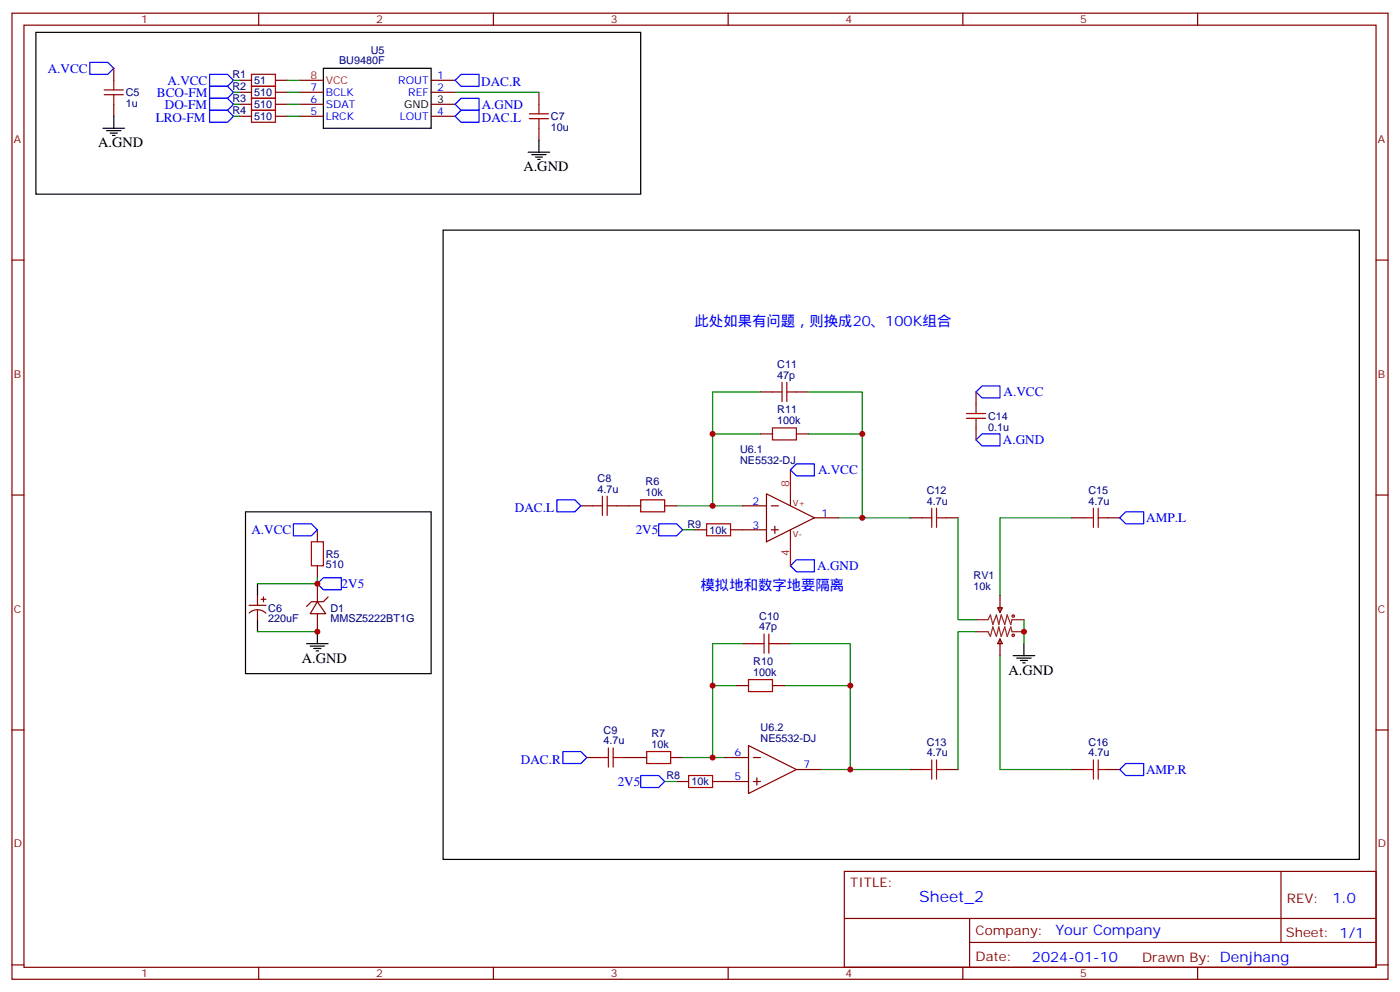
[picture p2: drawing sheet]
<svg xmlns="http://www.w3.org/2000/svg" width="412mm" height="292mm" viewBox="0 0 412 292" stroke-linecap="round" stroke-linejoin="round" font-family="sans-serif">
<g fill="none" stroke="#870000" stroke-width=".35">
<path d="M3.5 3.9h405.4v284.3h-405.4zM7.1 7.4h398.2v277.3h-398.2zM76.2 3.9v3.5M145.3 3.9v3.5M214.5 3.9v3.5M283.6 3.9v3.5M352.8 3.9v3.5M33.5 20.1v3.5M33.5 30.7v3.5M70.6 23.6h3.5M70.6 27.2h3.5M70.6 30.7h3.5"/>
<path d="M70.6 34.2h3.5M81.1 23.6h3.6M81.1 27.2h3.6M81.1 30.7h3.6M81.1 34.2h3.6M88.2 23.6h7M88.2 27.2h7M88.2 30.7h7M88.2 34.2h7M127 23.6h7.1M127 27.2h7.1M127 30.7h7.1"/>
<path d="M127 34.2h7.1M158.7 27.2v3.5M158.7 37.7v3.6M3.5 76.6h3.6M405.3 76.6h3.6M224 115.4h3.5M234.6 115.4h3.5M287.5 115.4v3.5M224 127.7h3.5M234.6 127.7h3.5M287.5 125.9v3.6M3.5 145.7h3.6"/>
<path d="M93.5 155.9v3.6M171.1 148.9h3.5M181.7 148.9h7M195.8 148.9h3.5M204.6 155.9h3.5M215.2 155.9h10.6M218.7 148.9h7.1M225.8 145.3l14.1 7.1-14.1 7.1zM227.2 148.9h2.1M227.2 155.9h2.1M228.2 154.9v2.1M232.8 145.3v3.6"/>
<path d="M232.8 155.9v3.6M239.9 152.4h7M268.1 152.4h3.5M278.7 152.4h3.5M315.7 152.4h3.6M326.3 152.4h3.5M405.3 145.7h3.6M73.4 178.2h4.9M75.8 175.3v2.9M75.8 179.6v2.8M76.9 176.4h1.4M77.6 175.7v1.4"/>
<path d="M93.5 177.1l2.5 3.5h-4.6zM93.5 166.5v3.5M93.5 171.8v5.3M96.7 175.7l-1.5 1.4h-3.5l-1.4 1.4M293.9 178.9h1.4l-.7 1.4zM294.6 175.3v5M73.4 180.4a3.5 3.5 0 0 1 4.9 .1M93.5 180.6v5.3M218.7 189.4h3.5M229.3 189.4h3.5M294.6 188l.7 1.4h-1.4zM294.6 188v5"/>
<path d="M3.5 214.8h3.6M217 201.8h3.5M220.5 219.4l14.1 7.1-14.1 7zM227.5 201.8h3.6M405.3 214.8h3.6M172.9 223h3.5M183.4 223h7.1M197.6 223h3.5M199.3 230h3.5M209.9 230h10.6M213.4 223h7.1M221.9 223h2.1"/>
<path d="M221.9 230h2.1M223 229v2.1M234.6 226.5h7.1M268.1 226.5h3.5M278.7 226.5h3.5M315.7 226.5h3.6M326.3 226.5h3.5M248.7 256.5h156.6v28.2h-156.6zM377.3 256.5v20.9M248.7 270.3h156.5M285.6 277.4h119.6M285.6 270.3v14.1"/>
<path d="M3.5 284h3.6M76.2 284.7v3.5M145.3 284.7v3.5M214.5 284.7v3.5M283.6 284.7v3.5M352.8 284.7v3.5M405.3 284h3.6"/>
</g>
<g fill="none" stroke="#000" stroke-width=".35">
<path d="M10.6 9.5h178.1v47.6h-178.1zM30.3 37.7h6.4M31.4 38.5h4.2M32.5 39.2h2.1M33.2 39.9h.7M33.5 34.2v3.5M95.2 20.1h31.8v17.6h-31.8zM155.6 44.8h6.3M156.6 45.5h4.3M157.7 46.2h2.1M158.4 46.9h.7M158.7 41.3v3.5"/>
<path d="M130.5 67.7h269.9v185.2h-269.9zM72.3 150.6h54.7v47.7h-54.7zM75.8 171.8v3.5M75.8 182.4v3.5M90.3 189.4h6.4M91.4 190.1h4.2M92.4 190.9h2.1M93.1 191.6h.7M93.5 185.9v3.5M298.4 193h6.4M299.5 193.7h4.2M300.6 194.4h2.1"/>
<path d="M301.3 195.1h.7M301.6 189.4v3.6"/>
</g>
<g fill="none" stroke="#00f" stroke-width=".35">
<path d="M26.5 18.3h5.2l1.8 1.8-1.8 1.8h-5.2zM61.7 21.9h5.3l1.8 1.7-1.8 1.8h-5.3zM61.7 32.5h5.3l1.8 1.7-1.8 1.8h-5.3zM61.7 28.9h5.3l1.8 1.8-1.8 1.8h-5.3zM61.7 25.4h5.3l1.8 1.8-1.8 1.7h-5.3zM134.1 23.6l1.7-1.7h5.3v3.5h-5.3zM135.8 28.9h5.3v3.6h-5.3l-1.7-1.8zM135.8 32.5h5.3v3.5h-5.3l-1.7-1.8zM287.5 115.4l1.8-1.8h5.3v3.5h-5.3zM234.6 136.5h5.3v3.6h-5.3l-1.8-1.8zM287.5 129.5l1.8-1.8h5.3v3.5h-5.3zM86.4 154.2h5.3l1.8 1.7-1.8 1.8h-5.3z"/>
<path d="M164 147.1h5.3l1.8 1.8-1.8 1.7h-5.3zM194 154.2h5.3l1.8 1.7-1.8 1.8h-5.3zM329.8 152.4l1.8-1.8h5.3v3.6h-5.3zM93.5 171.8l1.7-1.8h5.3v3.6h-5.3zM232.8 166.5l1.8-1.8h5.3v3.6h-5.3zM165.8 221.2h5.3l1.8 1.8-1.8 1.7h-5.3zM188.7 228.2h5.3l1.8 1.8-1.8 1.8h-5.3zM329.8 226.5l1.8-1.8h5.3v3.5h-5.3z"/>
</g>
<g fill="none" stroke="#a10000" stroke-width=".35">
<path d="M30.7 27.9h5.6M30.7 26.5h5.6M33.5 23.6v2.9M33.5 27.9v2.8M74.1 32.5h7v3.5h-7zM74.1 28.9h7v3.6h-7zM74.1 25.4h7v3.5h-7zM74.1 21.9h7v3.5h-7zM155.9 34.9h5.7M155.9 33.5h5.7M158.7 30.7v2.8M158.7 34.9v2.8"/>
<path d="M227.5 115.4h2.9M230.4 112.5v5.7M231.8 115.4h2.8M231.8 112.5v5.7M287.5 118.9v2.8M227.5 125.9h7.1v3.6h-7.1zM284.7 123.1h5.6M284.7 121.7h5.6M287.5 123.1v2.8M91.7 159.5h3.5v7h-3.5zM174.6 148.9h2.8M177.4 146v5.7"/>
<path d="M178.9 148.9h2.8M178.9 146v5.7M188.7 147.1h7.1v3.5h-7.1zM208.1 154.2h7.1v3.5h-7.1zM271.6 152.4h2.9M274.5 149.6v5.6M275.9 152.4h2.8M275.9 149.6v5.6M319.3 152.4h2.8M322.1 149.6v5.6M323.5 149.6v5.6M323.5 152.4h2.8"/>
<path d="M222.2 189.4h2.9M225.1 186.6v5.7M226.5 189.4h2.8M226.5 186.6v5.7M220.5 200h7v3.6h-7zM176.4 223h2.8M179.2 220.1v5.7M180.6 223h2.8M180.6 220.1v5.7M190.5 221.2h7.1v3.5h-7.1zM202.8 228.2h7.1v3.6h-7.1zM271.6 226.5h2.9"/>
<path d="M274.5 223.7v5.6M275.9 226.5h2.8M275.9 223.7v5.6M319.3 226.5h2.8M322.1 223.7v5.6M323.5 226.5h2.8M323.5 223.7v5.6"/>
<circle cx="298.5" cy="187" r=".35"/>
<circle cx="298.5" cy="181.3" r=".35"/>
</g>
<g fill="none" stroke="#008700" stroke-width=".35">
<path d="M68.8 34.2h1.8M68.8 27.2h1.8M68.8 30.7h1.8M68.8 23.6h1.8M84.7 34.2h3.5M84.7 27.2h3.5M84.7 30.7h3.5M84.7 23.6h3.5M134.1 27.2h24.6M224 115.4h-14.1v12.3M238.1 115.4h15.9v12.3M224 127.7h-14.1v21.2"/>
<path d="M238.1 127.7h15.9v24.7h-7.1M199.3 148.9h19.4M201.1 155.9h3.5M254 152.4h14.1M282.2 152.4v30h5.3M315.7 152.4h-21.1v22.9M93.5 170v1.8h-17.7M75.8 185.9h17.7M218.7 189.4h-8.8v12.4M232.8 189.4h17.7v12.4M287.5 185.9h-5.3v40.6M294.6 193v33.5h21.1"/>
<path d="M301.6 182.4v7M217 201.8h-7.1v21.2M231.1 201.8h19.4v24.7h-8.8M195.8 230h3.5M201.1 223h12.3M250.5 226.5h17.6"/>
</g>
<path d="M287.5 182.4h3.5l.7-1.4 .8 2.8 1-2.8 .7 2.8 .7-2.8 1.1 2.8 .7-2.8 1 2.8 .4-1.4h3.5M287.5 185.9h3.5l.7 1.4 .8-2.8 1 2.8 .7-2.8 .7 2.8 1.1-2.8 .7 2.8 1-2.8 .4 1.4h3.5" fill="none" stroke="#8c2424" stroke-width=".35"/>
<path d="M232.8 138.3v7M232.8 159.5v7" fill="none" stroke="#f00" stroke-width=".35"/>
<g fill="#c00">
<circle cx="93.5" cy="171.8" r=".88"/>
<circle cx="301.6" cy="185.9" r=".88"/>
<circle cx="250.5" cy="226.5" r=".88"/>
<circle cx="209.9" cy="148.9" r=".88"/>
<circle cx="209.9" cy="127.7" r=".88"/>
<circle cx="254" cy="127.7" r=".88"/>
<circle cx="209.9" cy="223" r=".88"/>
<circle cx="209.9" cy="201.8" r=".88"/>
<circle cx="250.5" cy="201.8" r=".88"/>
<circle cx="254" cy="152.4" r=".88"/>
<circle cx="93.5" cy="185.9" r=".88"/>
</g>
<text font-size="4.6" fill="#00f" x="270.8" y="265.5">Sheet_2</text>
<g font-size="4.2">
<text x="28.9" y="43.4">A.GND</text>
<text x="154.2" y="50.4">A.GND</text>
<text x="88.9" y="195.1">A.GND</text>
<text x="297" y="198.6">A.GND</text>
</g>
<g font-size="4.2" fill="#00f">
<text x="204.6" y="96">此处如果有问题，则换成20、100K组合</text>
<text x="206.4" y="173.6">模拟地和数字地要隔离</text>
<text x="392.5" y="265.7">1.0</text>
<text x="310.9" y="275.3">Your Company</text>
<text x="304" y="283.1">2024-01-10</text>
</g>
<g font-size="3.9" fill="#00f">
<text x="14.1" y="21.4">A.VCC</text>
<text x="46.2" y="28.4">BCO-FM</text>
<text x="49.4" y="24.9">A.VCC</text>
<text x="141.8" y="25.4">DAC.R</text>
<text x="45.9" y="36">LRO-FM</text>
<text x="48.6" y="31.9">DO-FM</text>
<text x="141.9" y="31.9">A.GND</text>
<text x="142" y="36">DAC.L</text>
<text x="295.6" y="116.6">A.VCC</text>
<text x="295.4" y="130.7">A.GND</text>
<text x="241" y="139.5">A.VCC</text>
<text x="151.7" y="150.6">DAC.L</text>
<text x="337.6" y="153.7">AMP.L</text>
<text x="74" y="157.2">A.VCC</text>
<text x="187.3" y="157.2">2V5</text>
<text x="240.7" y="167.8">A.GND</text>
<text x="100.6" y="173.1">2V5</text>
<text x="153.5" y="224.7">DAC.R</text>
<text x="337.6" y="227.8">AMP.R</text>
<text x="182" y="231.3">2V5</text>
</g>
<g font-size="3.9" fill="#800">
<text x="250.5" y="261.1">TITLE:</text>
<text x="379.1" y="265.7">REV:</text>
<text x="287.4" y="275.3">Company:</text>
<text x="378.7" y="275.9">Sheet: 1/1</text>
<text x="287.4" y="282.9">Date:</text>
<text x="336.4" y="283">Drawn By: Denjhang</text>
</g>
<g font-size="3.2" fill="#800">
<text x="41.6" y="6.9">1</text>
<text x="110.8" y="6.9">2</text>
<text x="179.9" y="6.9">3</text>
<text x="249.1" y="6.9">4</text>
<text x="318.2" y="6.9">5</text>
<text x="4.1" y="42">A</text>
<text x="405.9" y="42">A</text>
<text x="4.1" y="111.1">B</text>
<text x="405.9" y="111.1">B</text>
<text x="4.1" y="180.3">C</text>
<text x="405.9" y="180.3">C</text>
<text x="4.1" y="249.4">D</text>
<text x="405.9" y="249.4">D</text>
<text x="41.6" y="287.7">1</text>
<text x="110.8" y="287.7">2</text>
<text x="179.9" y="287.7">3</text>
<text x="249.1" y="287.7">4</text>
<text x="318.2" y="287.7">5</text>
</g>
<g font-size="3.2" fill="#000080">
<text x="109.2" y="15.8">U5</text>
<text x="68.4" y="23">R1</text>
<text x="99.9" y="18.8">BU9480F</text>
<text x="37" y="28.3">C5</text>
<text x="68.4" y="26.6">R2</text>
<text x="74.9" y="28.3">510</text>
<text x="74.9" y="24.8">51</text>
<text x="37" y="31.5">1u</text>
<text x="68.4" y="33.6">R4</text>
<text x="68.4" y="30.1">R3</text>
<text x="74.9" y="35.3">510</text>
<text x="74.9" y="31.8">510</text>
<text x="162.3" y="35.4">C7</text>
<text x="162.3" y="38.5">10u</text>
<text x="229" y="111.5">47p</text>
<text x="229" y="108.3">C11</text>
<text x="229" y="124.9">100k</text>
<text x="229" y="121.7">R11</text>
<text x="291" y="123.5">C14</text>
<text x="291" y="126.7">0.1u</text>
<text x="218" y="136.5">NE5532-DJ</text>
<text x="218" y="133.3">U6.1</text>
<text x="176" y="141.9">C8</text>
<text x="190.2" y="142.9">R6</text>
<text x="176" y="145">4.7u</text>
<text x="190.2" y="146">10k</text>
<text x="273" y="148.5">4.7u</text>
<text x="273" y="145.5">C12</text>
<text x="320.6" y="148.5">4.7u</text>
<text x="320.6" y="145.5">C15</text>
<text x="202.5" y="155.3">R9</text>
<text x="209" y="157.1">10k</text>
<text x="96" y="167.3">510</text>
<text x="96" y="164.1">R5</text>
<text x="286.8" y="173.6">10k</text>
<text x="286.8" y="170.4">RV1</text>
<text x="79" y="180">C6</text>
<text x="79" y="183.2">220uF</text>
<text x="97.4" y="183.1">MMSZ5222BT1G</text>
<text x="97.4" y="180.1">D1</text>
<text x="223.7" y="185.6">47p</text>
<text x="223.7" y="182.4">C10</text>
<text x="221.9" y="195.7">R10</text>
<text x="221.9" y="199">100k</text>
<text x="177.8" y="216">C9</text>
<text x="224.1" y="215.1">U6.2</text>
<text x="177.8" y="219.1">4.7u</text>
<text x="191.9" y="220.1">10k</text>
<text x="191.9" y="217">R7</text>
<text x="224.1" y="218.3">NE5532-DJ</text>
<text x="273" y="219.6">C13</text>
<text x="320.6" y="219.6">C16</text>
<text x="273" y="222.6">4.7u</text>
<text x="320.6" y="222.6">4.7u</text>
<text x="196.3" y="229.4">R8</text>
<text x="203.7" y="231.2">10k</text>
</g>
<g font-size="3.2" fill="#f00">
<text x="91.5" y="23.3">8</text>
<text x="96" y="24.7">VCC</text>
<text x="232.5" y="143.2" transform="rotate(-90 232.5 143.2)">8</text>
<text x="232.5" y="163.6" transform="rotate(-90 232.5 163.6)">4</text>
</g>
<g font-size="3.2" fill="#00f">
<text x="128.8" y="23.3">1</text>
<text x="91.5" y="26.8">7</text>
<text x="96" y="28.2">BCLK</text>
<text x="117.3" y="24.7">ROUT</text>
<text x="120.3" y="28.2">REF</text>
<text x="128.8" y="26.8">2</text>
<text x="91.5" y="33.9">5</text>
<text x="91.5" y="30.3">6</text>
<text x="96" y="35.3">LRCK</text>
<text x="96" y="31.8">SDAT</text>
<text x="117.8" y="35.3">LOUT</text>
<text x="128.8" y="33.9">4</text>
<text x="221.6" y="148.5">2</text>
<text x="221.6" y="155.6">3</text>
<text x="242" y="152">1</text>
<text x="216.4" y="222.6">6</text>
<text x="236.7" y="226.1">7</text>
<text x="216.4" y="229.7">5</text>
</g>
<g font-size="3.2">
<text x="119" y="31.8">GND</text>
<text x="128.8" y="30.3">3</text>
</g>
<g font-size="2.5" fill="#800">
<text x="233.5" y="148.9">V+</text>
<text x="233.5" y="158">V-</text>
</g>
</svg>
